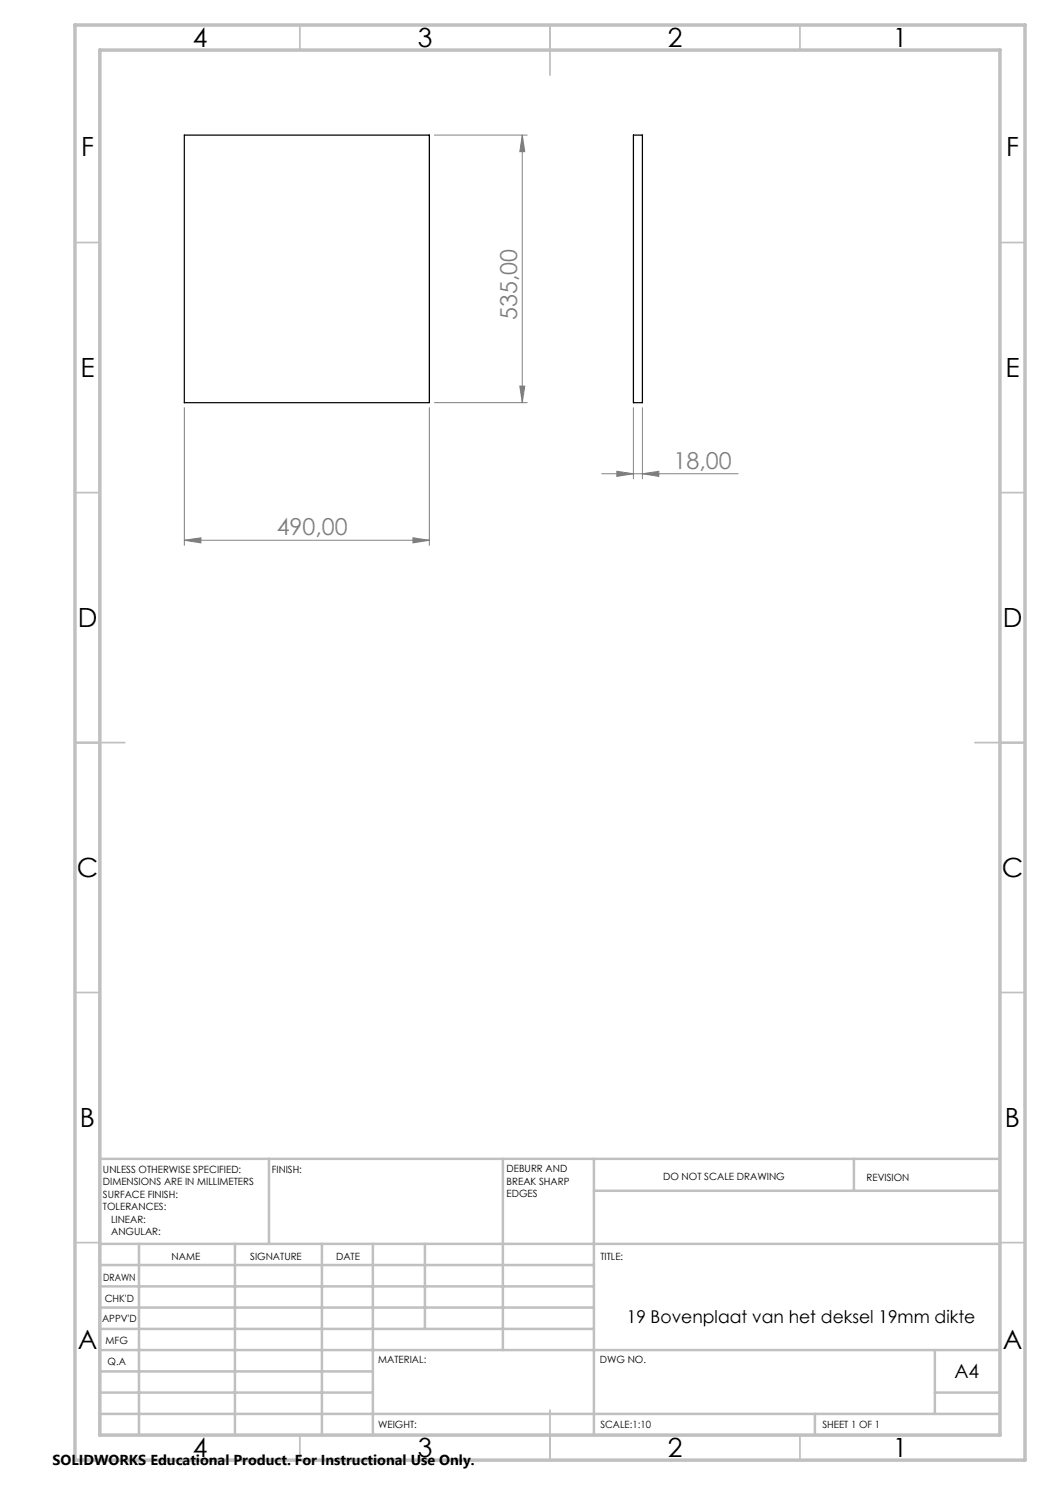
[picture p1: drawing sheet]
<svg xmlns="http://www.w3.org/2000/svg" width="210mm" height="297mm" viewBox="0 0 210 297" stroke-linecap="round" stroke-linejoin="round" font-family="sans-serif">
<g fill="none" stroke="#808080" stroke-width=".2">
<path d="M86.9 27h18.5M104.5 27v53.5M104.5 27l.5 3.3h-1zM104 77.2h1l-.5 3.3zM36.9 81.5v27.6M85.9 81.5v27.6M86.9 80.5h18.5M120.3 94.8h27.3M123.4 94.3l3.3 .5-3.3 .5zM126.7 81.5v14.3M128.5 94.8l3.3-.5v1zM128.5 81.5v14.3"/>
<path d="M36.9 108.1l3.3-.5v1zM36.9 108.1h49M82.6 107.6l3.3 .5-3.3 .5z"/>
</g>
<g fill="none" stroke="#c0c0c0" stroke-width=".35">
<path d="M60 5v5M110 5v10M160 5v5M15 48.5h5M200 48.5h5M15 98.5h5M200 98.5h5M15 148.5h10M195 148.5h10M15 198.5h5M200 198.5h5M15 248.5h5"/>
<path d="M200 248.5h5M60 287v5M110 282v10M160 287v5"/>
</g>
<g fill="none" stroke="#c0c0c0" stroke-width=".5">
<path d="M53.8 231.8v17M100.6 231.8v38.2M118.8 231.8v55.2M118.8 238.2h81.2M170.8 231.8v6.4M200 231.8h-180v55.2M20 248.8h180M20 257.3h98.8M20 253h98.8M27.8 248.8v38.2M47 248.8v38.2M64.4 248.8v38.2"/>
<path d="M74.6 248.8v38.2M85 248.8v17M20 265.8h98.8M20 261.5h98.8M20 278.5h54.6M20 274.3h54.6M20 270h180M187 278.5h13M187 270v12.8M20 282.8h180M163 282.8v4.2"/>
</g>
<path d="M15 5h190v287h-190zM20 10h180v277h-180z" fill="none" stroke="#c0c0c0" stroke-width=".7"/>
<g fill="#808080">
<path d="M36.9 108.1l3.3-.5v1zM82.6 107.6l3.3 .5-3.3 .5zM123.4 94.3l3.3 .5-3.3 .5zM128.5 94.8l3.3-.5v1z"/>
<path d="M104 77.2h1l-.5 3.3zM104.5 27l.5 3.3h-1z"/>
</g>
<path d="M36.9 27h49v53.5h-49zM126.7 27h1.8v53.5h-1.8z" fill="none" stroke="#000" stroke-width=".25"/>
<g font-size="5.3">
<text x="38.5" y="9.5">4</text>
<text x="83.5" y="9.5">3</text>
<text x="133.6" y="9.5">2</text>
<text x="178.6" y="9.5">1</text>
<text x="16.2" y="31.3">F</text>
<text x="201.2" y="31.3">F</text>
<text x="16.1" y="75.5">E</text>
<text x="201.1" y="75.5">E</text>
<text x="15.5" y="125.5">D</text>
<text x="200.5" y="125.5">D</text>
<text x="15.4" y="175.5">C</text>
<text x="200.4" y="175.5">C</text>
<text x="16" y="225.5">B</text>
<text x="201" y="225.5">B</text>
<text x="15.5" y="269.8">A</text>
<text x="200.5" y="269.8">A</text>
<text x="38.5" y="291.5">4</text>
<text x="83.5" y="291.5">3</text>
<text x="133.6" y="291.5">2</text>
<text x="178.6" y="291.5">1</text>
</g>
<g font-size="4.7" fill="#808080">
<text x="103.5" y="64" transform="rotate(-90 103.5 64)">535,00</text>
<text x="134.7" y="93.7">18,00</text>
<text x="55.3" y="107">490,00</text>
</g>
<text font-size="3.9" x="190.9" y="275.5">A4</text>
<text font-size="3.5" x="125.4" y="264.6">19 Bovenplaat van het deksel 19mm dikte</text>
<text font-size="2.9" x="10.5" y="292.9">SOLIDWORKS Educational Product. For Instructional Use Only.</text>
<g font-size="2">
<text x="20.6" y="234.6">UNLESS OTHERWISE SPECIFIED:</text>
<text x="20.6" y="237.1">DIMENSIONS ARE IN MILLIMETERS</text>
<text x="20.6" y="239.6">SURFACE FINISH:</text>
<text x="54.4" y="234.6">FINISH:</text>
<text x="101.3" y="234.5">DEBURR AND</text>
<text x="101.3" y="237">BREAK SHARP</text>
<text x="101.3" y="239.5">EDGES</text>
<text x="132.6" y="236">DO NOT SCALE DRAWING</text>
<text x="173.3" y="236.2">REVISION</text>
<text x="20.6" y="242.1">TOLERANCES:</text>
<text x="22.2" y="244.6">LINEAR:</text>
<text x="22.2" y="247.1">ANGULAR:</text>
<text x="34.3" y="252">NAME</text>
<text x="50" y="251.9">SIGNATURE</text>
<text x="67.2" y="251.9">DATE</text>
<text x="120.1" y="251.9">TITLE:</text>
<text x="20.6" y="256.1">DRAWN</text>
<text x="20.9" y="260.3">CHK'D</text>
<text x="20.4" y="264.4">APPV'D</text>
<text x="21.1" y="268.8">MFG</text>
<text x="21.5" y="273">Q.A</text>
<text x="75.6" y="272.5">MATERIAL:</text>
<text x="120" y="272.5">DWG NO.</text>
<text x="75.6" y="285.5">WEIGHT:</text>
<text x="120.1" y="285.6">SCALE:1:10</text>
<text x="164.5" y="285.6">SHEET 1 OF 1</text>
</g>
</svg>
